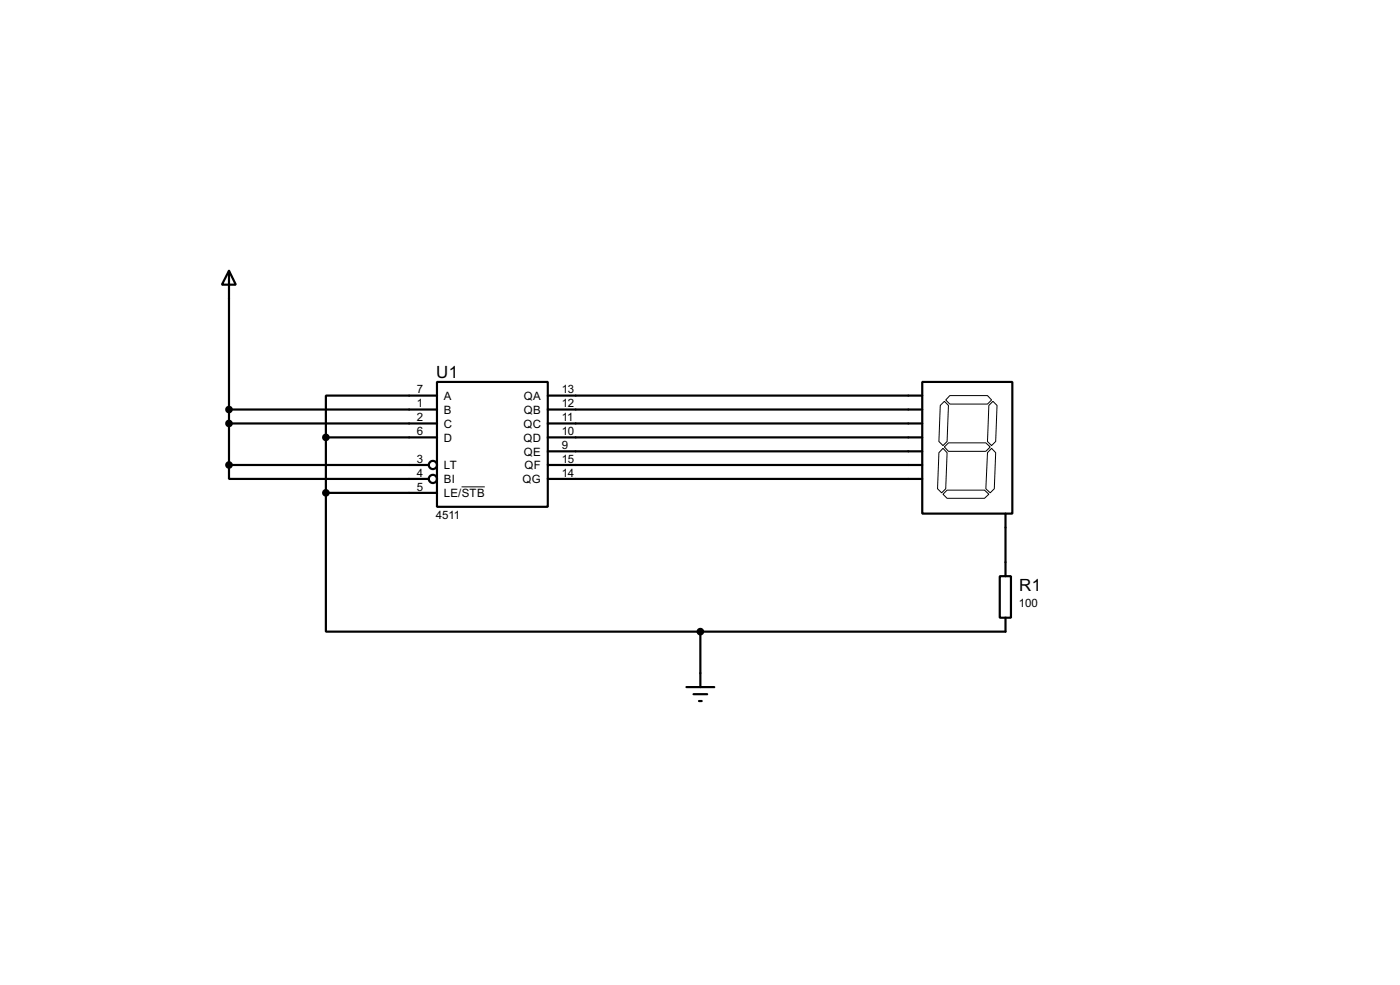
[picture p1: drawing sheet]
<svg xmlns="http://www.w3.org/2000/svg" width="256mm" height="180mm" viewBox="0 0 256 180" stroke-linecap="round" stroke-linejoin="round" font-family="sans-serif">
<g fill="none" stroke="#000" stroke-width=".4">
<path d="M42 49.6l1.2 2.5h-2.5zM42 49.6v35.5M42 75h38.1M42 77.5h38.1M80.1 69.9h20.3v22.9h-20.3zM80.1 72.4h-20.4v7.7M100.4 72.4h68.6M100.4 75h68.6M100.4 77.5h68.6M169 69.9h16.5v24.1h-16.5zM42 85.1v2.6h36.5M42 85.1h36.5"/>
<path d="M59.7 90.2v25.4h68.6M59.7 80.1h20.4M59.7 90.2h20.4M59.7 80.1v10.1M100.4 80.1h68.6M100.4 82.6h68.6M100.4 85.1h68.6M100.4 87.7h68.6M184.2 94v11.5M128.3 115.6v10.2M183.2 105.5h2v7.6h-2zM184.2 113.1v2.5h-55.9"/>
<path d="M125.8 125.8h5.1M127.1 127.1h2.5M128.1 128.3h.5"/>
<circle cx="79.3" cy="85.1" r=".75"/>
<circle cx="79.3" cy="87.7" r=".75"/>
</g>
<path d="M172.3 74.2l.7-.7 .8 .7-.3 6.6-.7 .8-.8-.8zM174 72.4h6.9l.8 .8-.8 .8h-6.9l-.7-.8zM181.2 74.2l.7-.7 .8 .7-.3 6.6-.7 .8-.8-.8zM84.6 89.1h4.2M172.8 90.5l.7-.8h6.9l.8 .8-.8 .7h-6.9zM172.8 82.1l.7 .8-.2 6.6-.8 .7-.7-.7 .2-6.6zM173 81.8l.8-.7h6.8l.8 .7-.8 .8h-6.8zM181.7 82.1l.7 .8-.2 6.6-.8 .7-.8-.7 .3-6.6z" fill="none" stroke="#000" stroke-width=".18"/>
<g fill="#000" stroke="#000" stroke-width=".4">
<circle cx="41.9" cy="77.5" r=".5"/>
<circle cx="41.9" cy="75" r=".5"/>
<circle cx="41.9" cy="85.1" r=".5"/>
<circle cx="59.7" cy="90.2" r=".5"/>
<circle cx="59.7" cy="80.1" r=".5"/>
<circle cx="128.3" cy="115.6" r=".5"/>
</g>
<g font-size="3.5">
<text x="79.9" y="69.1">U1</text>
<text x="186.7" y="108.2">R1</text>
</g>
<g font-size="2.4">
<text x="76.4" y="72">7</text>
<text x="102.9" y="72">13</text>
<text x="76.4" y="74.6">1</text>
<text x="76.4" y="77.1">2</text>
<text x="81.3" y="73.2">A</text>
<text x="81.3" y="75.8">B</text>
<text x="96" y="73.2">QA</text>
<text x="96" y="75.8">QB</text>
<text x="102.9" y="74.6">12</text>
<text x="102.9" y="77.1">11</text>
<text x="76.4" y="79.7">6</text>
<text x="81.3" y="78.3">C</text>
<text x="81.3" y="80.8">D</text>
<text x="95.9" y="78.3">QC</text>
<text x="95.9" y="80.8">QD</text>
<text x="96" y="83.4">QE</text>
<text x="102.9" y="79.7">10</text>
<text x="102.9" y="82.2">9</text>
<text x="76.4" y="84.7">3</text>
<text x="76.4" y="87.3">4</text>
<text x="76.4" y="89.8">5</text>
<text x="81.3" y="85.9">LT</text>
<text x="81.3" y="88.5">BI</text>
<text x="95.7" y="88.5">QG</text>
<text x="96.1" y="85.9">QF</text>
<text x="102.9" y="84.7">15</text>
<text x="102.9" y="87.3">14</text>
<text x="79.9" y="95">4511</text>
<text x="81.3" y="91">LE/STB</text>
<text x="186.7" y="111.1">100</text>
</g>
</svg>
